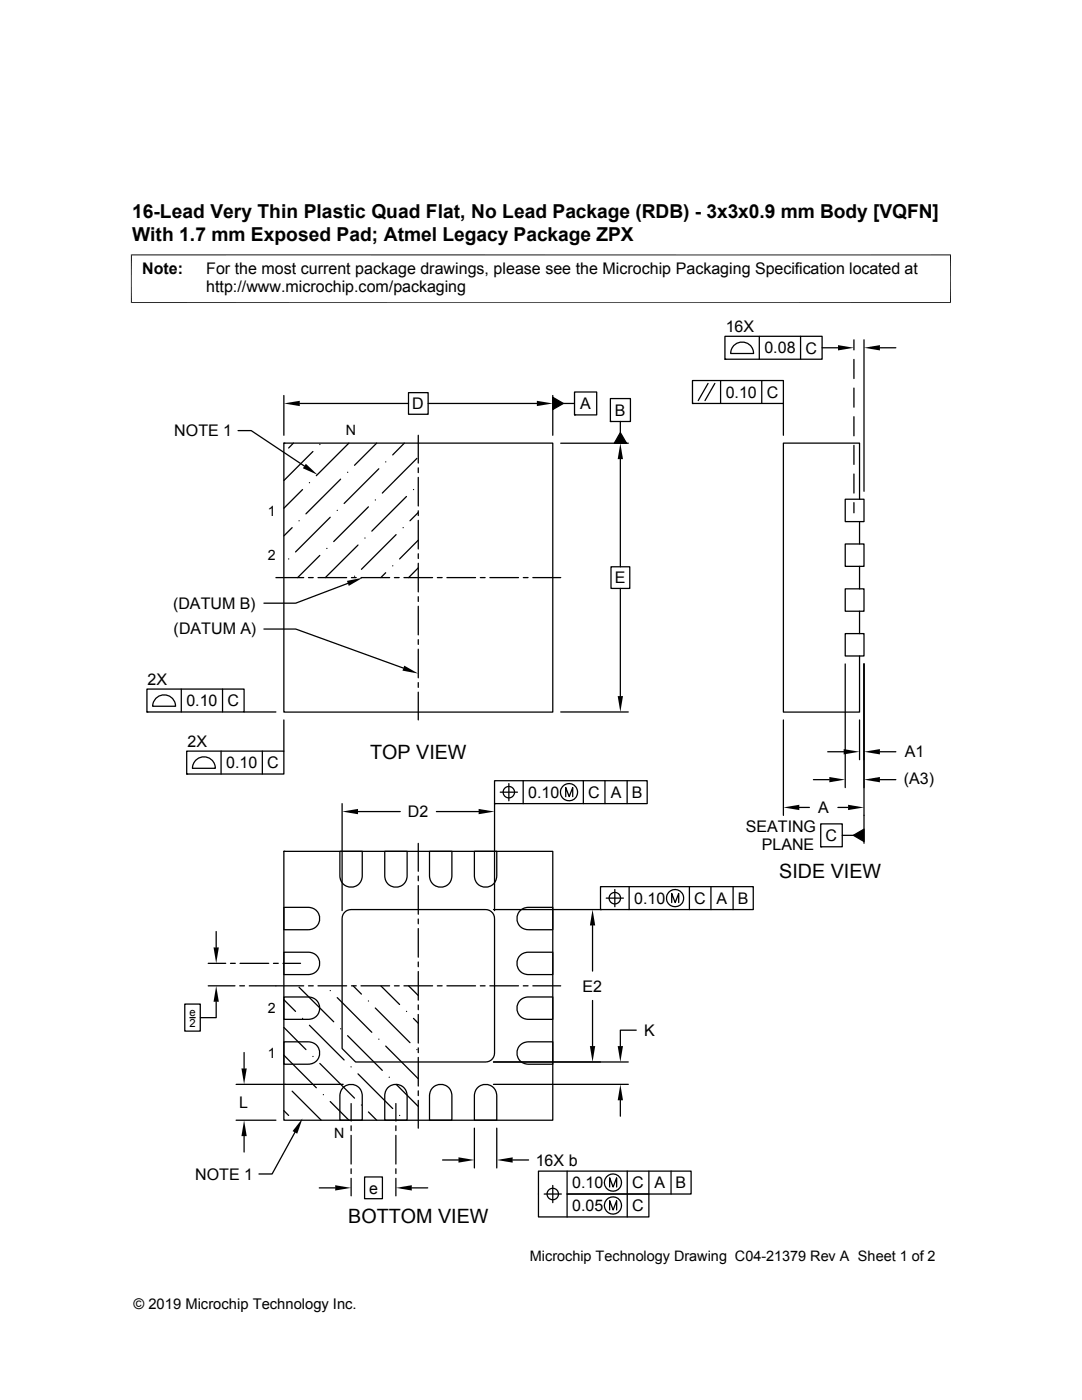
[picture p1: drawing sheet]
<svg xmlns="http://www.w3.org/2000/svg" width="216mm" height="279mm" viewBox="0 0 216 279" stroke-linecap="round" stroke-linejoin="round" font-family="sans-serif">
<g fill="none" stroke="#000" stroke-width=".25">
<path d="M56.6 78.9v8M81.5 78.4h3.9v4.3h-3.9zM110.3 79.3l2.1 1.2-2.1 1.2zM110.3 78.9v8M114.6 78.2h4.5v4.6h-4.5zM121.8 79.5h4v4.6h-4zM138.2 75.9h18.1v4.6h-18.1zM141.3 76.5l-2 3.4M142.6 76.5l-1.9 3.4M143.8 75.9v4.6M144.7 67.1h19.3v4.6h-19.3zM144.7 71.7h.1"/>
<path d="M146.6 68.8a2.29 2.29 0 0 1 2.4-.3 2.29 2.29 0 0 1 1.4 2h-4.6l.3-1.1zM151.5 67.1v4.6M152 75.9v4.6M159.7 67.1v4.6M164 69.4h3.2M170.4 67.8v2M170.4 71.7v3.8M170.4 77.4v3.9M172.4 67.8v30.2M175.6 69.4h3.2M47.5 85.9h2.6l10.6 7.1M56.6 88.4h53.7v53.7h-53.7z"/>
<path d="M56.6 88.4h.1M58.5 88.4l-.9 1M59.8 80.5h21.7M60.4 97.7l-3.8 3.7M61.7 96.3h.1M62.4 90.1l-5.8 5.8M63.8 88.7h.1M68 95.6l-7 7M69.4 94.3h.1M69.6 88.4l-6.5 6.5M74.9 99.8h.1M75.2 88.4l-4.5 4.5"/>
<path d="M75.6 93.6l-6.9 6.9M77 92.2h.1M80.7 88.4l-2.3 2.4M81.1 99.1l-6.9 6.9M82.5 97.7h.1M83.2 91.5l-6.9 6.9M83.5 86.9v5.5M83.5 93.4v.9M83.5 95.3v5.7M85.4 80.5h21.7M111.9 88.5h13.5M112.4 80.5h2.2"/>
<path d="M114.6 82.8h.1M121.8 84.1h.1M123.8 86.3l1.2 2.2h-2.4zM123.8 84.1v2.2M123.8 91.6v21.5M138.2 80.5h.1M156.3 80.5v6.4M168.7 99.6h3.7v4.5h-3.7zM170.4 83.2v3.8M170.4 88.9v3.8M170.4 94.6v3.8M171.5 99.6v-11.2h-15.2v53.7h15.2v-11.2"/>
<path d="M55.1 115.3h5.5M57.6 111.5h.1M58.3 105.3l-1.7 1.7M59.7 103.9h.1M61.6 115.3h.9M63.5 115.3h5.7M63.8 110.8l-4.4 4.5M65.2 109.5h.1M65.9 103.2l-6.9 7M67.3 101.9h.1M69.4 116.4l-10.4 4h-6.3M70.1 115.3h1"/>
<path d="M70.7 115h.1M71.4 108.8l-6.5 6.5M72 115.3h5.7M72.8 107.4h.1M73.5 101.2l-6.9 6.9M77 114.3l-1 1M78.4 112.9h.1M78.7 115.3h1M79 106.7l-6.9 6.9M80.4 105.3h.1M80.6 115.3h5.7M83.5 101.9v1"/>
<path d="M83.5 103.8v5.8M83.5 110.5v1M83.5 112.4v5.7M83.5 119.1v.9M83.5 107.8l-3.8 3.7M83.5 102.3l-1.7 1.6M83.5 113.3l-2 2M87.3 115.3h.9M89.2 115.3h5.7M95.8 115.3h1M97.7 115.3h5.8M104.4 115.3h1"/>
<path d="M106.3 115.3h5.6M121.9 113.1h3.8v4.3h-3.8zM123.8 117.4v21.5M168.7 117.5h3.7v4.5h-3.7zM168.7 108.6h3.7v4.4h-3.7zM170.4 100.3v2M171.5 104.1v4.5M171.5 113v4.5M29.3 137.5h19.4v4.6h-19.4zM31.3 139.2a2.28 2.28 0 0 1 2.4-.3 2.28 2.28 0 0 1 1.3 2h-4.5l.3-1.1zM36.2 137.5v4.6M44.4 137.5v4.6"/>
<path d="M52.7 125.5h6.3l21.5 7.8M83.5 121v5.7M83.5 127.7v.9M83.5 129.6v5.7M83.5 136.2v1M83.5 138.1v5.6M168.7 132.5v24.7M168.7 126.4h3.7v4.5h-3.7zM171.5 122v4.4M172.4 132.5v35.8M29.3 142.1h.1M37.3 149.9h19.3v4.6h-19.3z"/>
<path d="M37.3 154.5h.1M39.2 151.6a2.28 2.28 0 0 1 2.4-.4 2.28 2.28 0 0 1 1.4 2.1h-4.6l.3-1.2zM44.1 149.9v4.6M48.7 142.1h6.4M52.3 149.9v4.6M56.6 143.7v6.2M98.7 155.8h30.4v4.6h-30.4zM99.8 158.1h3.5M101.5 156.4v3.4M104.4 155.8v4.6M111.9 142.1h13.5M112.9 159v-1.8l.7 1.8 .7-1.8v1.8"/>
<path d="M116.4 155.8v4.6M120.7 155.8v4.6M125.1 155.8v4.6M156.3 143.7v19M162.3 155.6h3.2M165.2 150h3.1M171.5 143.7v7.9M175.6 150h3.2M175.6 155.6h3.2M56.6 169.9h53.7v53.7h-53.7zM56.6 169.9h.1M67.8 169.9h4.5v4.9a2.23 2.23 0 0 1-2.2 2.2 2.23 2.23 0 0 1-2.3-2.2z"/>
<path d="M68.3 160.4v21.3M71.4 162h8.5M76.8 169.9h4.4v4.9a2.23 2.23 0 0 1-2.2 2.3 2.23 2.23 0 0 1-2.2-2.3zM83.5 168.3v5.6M83.5 174.8v1M83.5 176.7v5.8M85.7 169.9h4.5v4.9a2.23 2.23 0 0 1-2.3 2.3 2.23 2.23 0 0 1-2.2-2.3zM87.1 162h8.4M94.7 169.9h4.4v4.9a2.23 2.23 0 0 1-2.2 2.2 2.23 2.23 0 0 1-2.2-2.2zM98.7 160.4h.1M98.7 160.4v21.3M119.8 177h30.5v4.5h-30.5z"/>
<path d="M121 179.2h3.4M122.7 177.5v3.5M125.5 177v4.5M137.6 177v4.5M141.9 177v4.5M146.3 177v4.5M159.5 161.1h2M163.8 164.4h4.3v4.6h-4.3zM163.8 169h.1M167.2 161.1h2M168.1 166.7h2.2M170.3 166.7l2.1-1.2v2.4z"/>
<path d="M41.6 192.3h3.4M41.6 196.7h5.3M43.1 199.9v3.2h-3.1M43.1 185.9v3.2M46 192.3h.9M47.8 196.7h1M47.9 192.3h5.7M49.7 196.7h10.9M54.6 192.3h.9M56.5 192.3h3.5M56.6 199.5l2.4 2.3M56.6 181.1h5a2.23 2.23 0 0 1 2.2 2.2 2.23 2.23 0 0 1-2.2 2.2h-5z"/>
<path d="M56.6 190h5a2.23 2.23 0 0 1 2.2 2.3 2.23 2.23 0 0 1-2.2 2.2h-5zM56.6 199h5a2.23 2.23 0 0 1 2.2 2.2 2.23 2.23 0 0 1-2.2 2.2h-5zM59.7 197l6.9 6.9M61.6 196.7h.9M63.5 196.7h5.7M65.9 197.7h.1M67.3 199.1l6.9 6.9M68.6 182.2a1.76 1.76 0 0 1 1.5-.7h26.8a1.78 1.78 0 0 1 1.8 1.8v26.8a1.78 1.78 0 0 1-1.8 1.8h-25.9l-2.7-2.6v-26zM70.1 196.7h1M70.5 196.7l1.6 1.7M72 196.7h5.7M73.5 199.8h.1"/>
<path d="M76 196.7l3.7 3.8M78.7 196.7h1M80.6 196.7h5.7M81.5 196.7l2 2M83.5 183.4v1M83.5 185.3v5.7M83.5 192v.9M83.5 193.9v5.7M87.3 196.7h.9M89.2 196.7h5.7M95.8 196.7h1M97.7 196.7h5.8"/>
<path d="M98.5 181.5h21.3M104 190.5l.6-.3 .8-.2h4.9v4.5h-4.9a2.25 2.25 0 0 1-2.1-1.5 2.25 2.25 0 0 1 .7-2.5zM104 181.6l.6-.4 .8-.1h4.9v4.4h-4.9a2.24 2.24 0 0 1-2.1-1.4 2.24 2.24 0 0 1 .7-2.5zM104 199.5l.6-.4 .8-.1h4.9v4.4h-4.9a2.23 2.23 0 0 1-2.1-1.4 2.23 2.23 0 0 1 .7-2.5zM104.4 196.7h1M106.3 196.7h5.6M118.2 184.7v9.1M118.2 199.7v9.1M119.8 181.5h.1M134 180.1v-1.8l.7 1.8 .7-1.8v1.8M36.9 200.4h3.1v5.4h-3.1zM37.9 203.1h1"/>
<path d="M47.1 216.4h21.4M48.7 210.1v3.1M56.6 205l4.4 4.5M56.6 210.6l6.5 6.5M56.6 207.9h5a2.23 2.23 0 0 1 2.2 2.3 2.23 2.23 0 0 1-2.2 2.2h-5zM58.3 217.8l5.8 5.8M60.4 203.2h.1M61.7 204.6l7 6.9M62.4 210.8h.1M63.8 212.2l6.9 7M64.5 218.5h.1M65.9 219.8l3.7 3.8"/>
<path d="M68 205.3h.1M68.3 217.2a2.24 2.24 0 0 1 2.5-.7 2.24 2.24 0 0 1 1.5 2.2v4.9h-4.5v-4.9l.2-.9zM69.4 206.7l6.9 6.9M70 212.9h.1M71.4 214.3l7 6.9M74.9 201.2l6.9 6.9M75.6 207.4h.1M77 208.8l6.5 6.5M77.3 217.2a2.25 2.25 0 0 1 2.5-.7 2.25 2.25 0 0 1 1.4 2.2v4.9h-4.4v-4.9l.1-.9zM77.7 215h.1M79 216.4l4.5 4.4M81.1 201.8h.1"/>
<path d="M82.5 203.2l1 1M83.2 209.5h.1M83.5 200.6v.9M83.5 202.5v5.7M83.5 209.1v1M83.5 211v5.7M83.5 217.7v1M83.5 219.6v5.5M86.2 217.2a2.23 2.23 0 0 1 2.5-.7 2.23 2.23 0 0 1 1.5 2.2v4.9h-4.5v-4.9l.2-.9zM95.2 217.2a2.24 2.24 0 0 1 2.4-.7 2.24 2.24 0 0 1 1.5 2.2v4.9h-4.4v-4.9l.1-.9zM98.5 216.4h26.9M98.5 211.9h26.9"/>
<path d="M104 208.4l.6-.3 .8-.2h4.9v4.5h-4.9a2.24 2.24 0 0 1-2.1-1.5 2.24 2.24 0 0 1 .7-2.5zM123.8 219.6v3.2M127 205.6h-3.2v3.2M47.1 223.6h8M48.7 226.7v3.2M56.6 221.7l1 .9M58.8 226l-4.5 8.3h-2.6M63.7 237.1h3.2M70.1 220.2v3.5M70.1 224.7v.9M70.1 226.6v5.7M70.1 233.3v.9"/>
<path d="M70.1 235.2v3.5M72.1 220.5h.1M72.7 234.9h3.6v4.3h-3.6zM73.5 221.9l1.7 1.7M79 220.2v3.5M79 224.7v.9M79 226.6v5.7M79 233.3v.9M79 235.2v3.5M79.7 222.6h.1M82.2 237.1h3.1M88.3 231.5h3.2"/>
<path d="M94.7 225.1v8M99.1 225.1v8M102.3 231.5h3.2M108.6 238.3h3.4M110.3 236.6v3.4M113.2 233.7v4.6h16.3v4.6h-22.1v-9.2h30.5v4.6h-24.7v4.6M121.6 236.9v-1.8l.7 1.8 .7-1.8v1.8M125.2 233.7v9.2M129.5 233.7v4.6M133.9 233.7v4.6M121.6 241.5v-1.9l.7 1.9 .7-1.9v1.9"/>
<circle cx="101.5" cy="158.1" r="1.14"/>
<circle cx="113.5" cy="158.1" r="1.71"/>
<circle cx="122.7" cy="179.2" r="1.14"/>
<circle cx="134.7" cy="179.2" r="1.72"/>
<circle cx="110.3" cy="238.3" r="1.14"/>
<circle cx="122.3" cy="236" r="1.71"/>
<circle cx="122.3" cy="240.6" r="1.71"/>
</g>
<g fill="#000">
<path d="M56.6 80.5l3.2-.5v1zM107.1 80l3.2 .5-3.2 .5zM167.2 68.9l3.2 .5-3.2 .5zM172.4 69.4l3.2-.5v1zM61 92.6l2.4 2.2-3-1.3zM110.3 79.3l2.1 1.2-2.1 1.2zM123.8 88.5l.5 3.1h-1zM123.8 86.3l1.2 2.2h-2.4zM69.2 115.9l3.2-.6-2.8 1.6zM80.7 132.8l2.8 1.6-3.2-.6zM123.3 138.9h1l-.5 3.2zM165.5 155.1l3.2 .5-3.2 .5z"/>
<path d="M168.3 149.5l3.2 .5-3.2 .6zM172.4 150l3.2-.5v1.1zM172.4 155.6l3.2-.5v1zM68.3 162l3.1-.6v1.1zM95.5 161.4l3.2 .6-3.2 .5zM156.3 161.1l3.2-.5v1.1zM169.2 160.6l3.2 .5-3.2 .6zM170.3 166.7l2.1-1.2v2.4zM42.6 189.1h1.1l-.6 3.2zM43.1 196.7l.6 3.2h-1.1zM118.2 181.5l.6 3.2h-1.1zM48.2 213.2h1l-.5 3.2z"/>
<path d="M117.7 208.8h1.1l-.6 3.1zM123.8 216.4l.5 3.2h-1zM123.3 208.8h1l-.5 3.1zM48.7 223.6l.5 3.1h-1zM60.4 223.2l-1.1 3.1-.9-.6zM66.9 236.5l3.2 .6-3.2 .5zM79 237.1l3.2-.6v1.1zM91.5 231l3.2 .5-3.2 .5zM99.1 231.5l3.2-.5v1z"/>
</g>
<path d="M26.1 50.9h163.7M26.2 50.8v9.7M189.7 50.8v9.7M26.1 60.4h163.7" fill="none" stroke="#000" stroke-width=".2"/>
<g font-size="3.9">
<text x="73.9" y="151.4">TOP VIEW</text>
<text x="155.5" y="175.3">SIDE VIEW</text>
<text x="69.5" y="244">BOTTOM VIEW</text>
</g>
<g font-size="3.8">
<text x="26.4" y="43.5">16-Lead Very Thin Plastic Quad Flat, No Lead Package (RDB) - 3x3x0.9 mm Body [VQFN]</text>
<text x="26.4" y="48">With 1.7 mm Exposed Pad; Atmel Legacy Package ZPX</text>
</g>
<g font-size="3.2">
<text x="28.4" y="54.6">Note:</text>
<text x="41.1" y="58.3">http://www.microchip.com/packaging</text>
<text x="41.1" y="54.6">For the most current package drawings, please see the Microchip Packaging Specification located at</text>
<text x="144.8" y="66.4">16X</text>
<text x="152.5" y="70.5">0.08</text>
<text x="160.7" y="70.5">C</text>
<text x="82.3" y="81.7">D</text>
<text x="115.8" y="81.7">A</text>
<text x="122.7" y="83">B</text>
<text x="144.8" y="79.4">0.10</text>
<text x="153" y="79.4">C</text>
<text x="34.8" y="87.1">NOTE 1</text>
<text x="122.7" y="116.4">E</text>
<text x="34.5" y="121.5">(DATUM B)</text>
<text x="34.6" y="126.6">(DATUM A)</text>
<text x="29.5" y="136.7">2X</text>
<text x="37.2" y="140.9">0.10</text>
<text x="45.4" y="140.9">C</text>
<text x="37.4" y="149.1">2X</text>
<text x="45.1" y="153.3">0.10</text>
<text x="53.3" y="153.3">C</text>
<text x="180.5" y="151.2">A1</text>
<text x="105.4" y="159.2">0.10</text>
<text x="117.4" y="159.2">C</text>
<text x="121.9" y="159.2">A</text>
<text x="126" y="159.2">B</text>
<text x="180.3" y="156.4">(A3)</text>
<text x="81.4" y="163.1">D2</text>
<text x="148.8" y="166">SEATING</text>
<text x="163.3" y="162.3">A</text>
<text x="164.7" y="167.9">C</text>
<text x="152" y="169.7">PLANE</text>
<text x="126.6" y="180.4">0.10</text>
<text x="138.5" y="180.4">C</text>
<text x="143" y="180.4">A</text>
<text x="147.2" y="180.4">B</text>
<text x="116.2" y="197.9">E2</text>
<text x="128.5" y="206.7">K</text>
<text x="47.8" y="221.1">L</text>
<text x="106.9" y="232.6">16X b</text>
<text x="38.9" y="235.5">NOTE 1</text>
<text x="73.6" y="238.2">e</text>
<text x="114.2" y="237.2">0.10</text>
<text x="126.2" y="237.2">C</text>
<text x="130.6" y="237.2">A</text>
<text x="134.8" y="237.2">B</text>
<text x="114.2" y="241.7">0.05</text>
<text x="126.2" y="241.7">C</text>
</g>
<g font-size="2.9">
<text x="105.7" y="251.7">Microchip Technology Drawing C04-21379 Rev A Sheet 1 of 2</text>
<text x="26.6" y="261.3">© 2019 Microchip Technology Inc.</text>
</g>
<g font-size="2.8">
<text x="69" y="86.9">N</text>
<text x="53.5" y="102.9">1</text>
<text x="53.5" y="111.8">2</text>
<text x="53.5" y="202.2">2</text>
<text x="53.5" y="211.2">1</text>
<text x="66.7" y="227.2">N</text>
</g>
<g font-size="2.2">
<text x="37.8" y="202.8">e</text>
<text x="37.8" y="205">2</text>
</g>
</svg>
